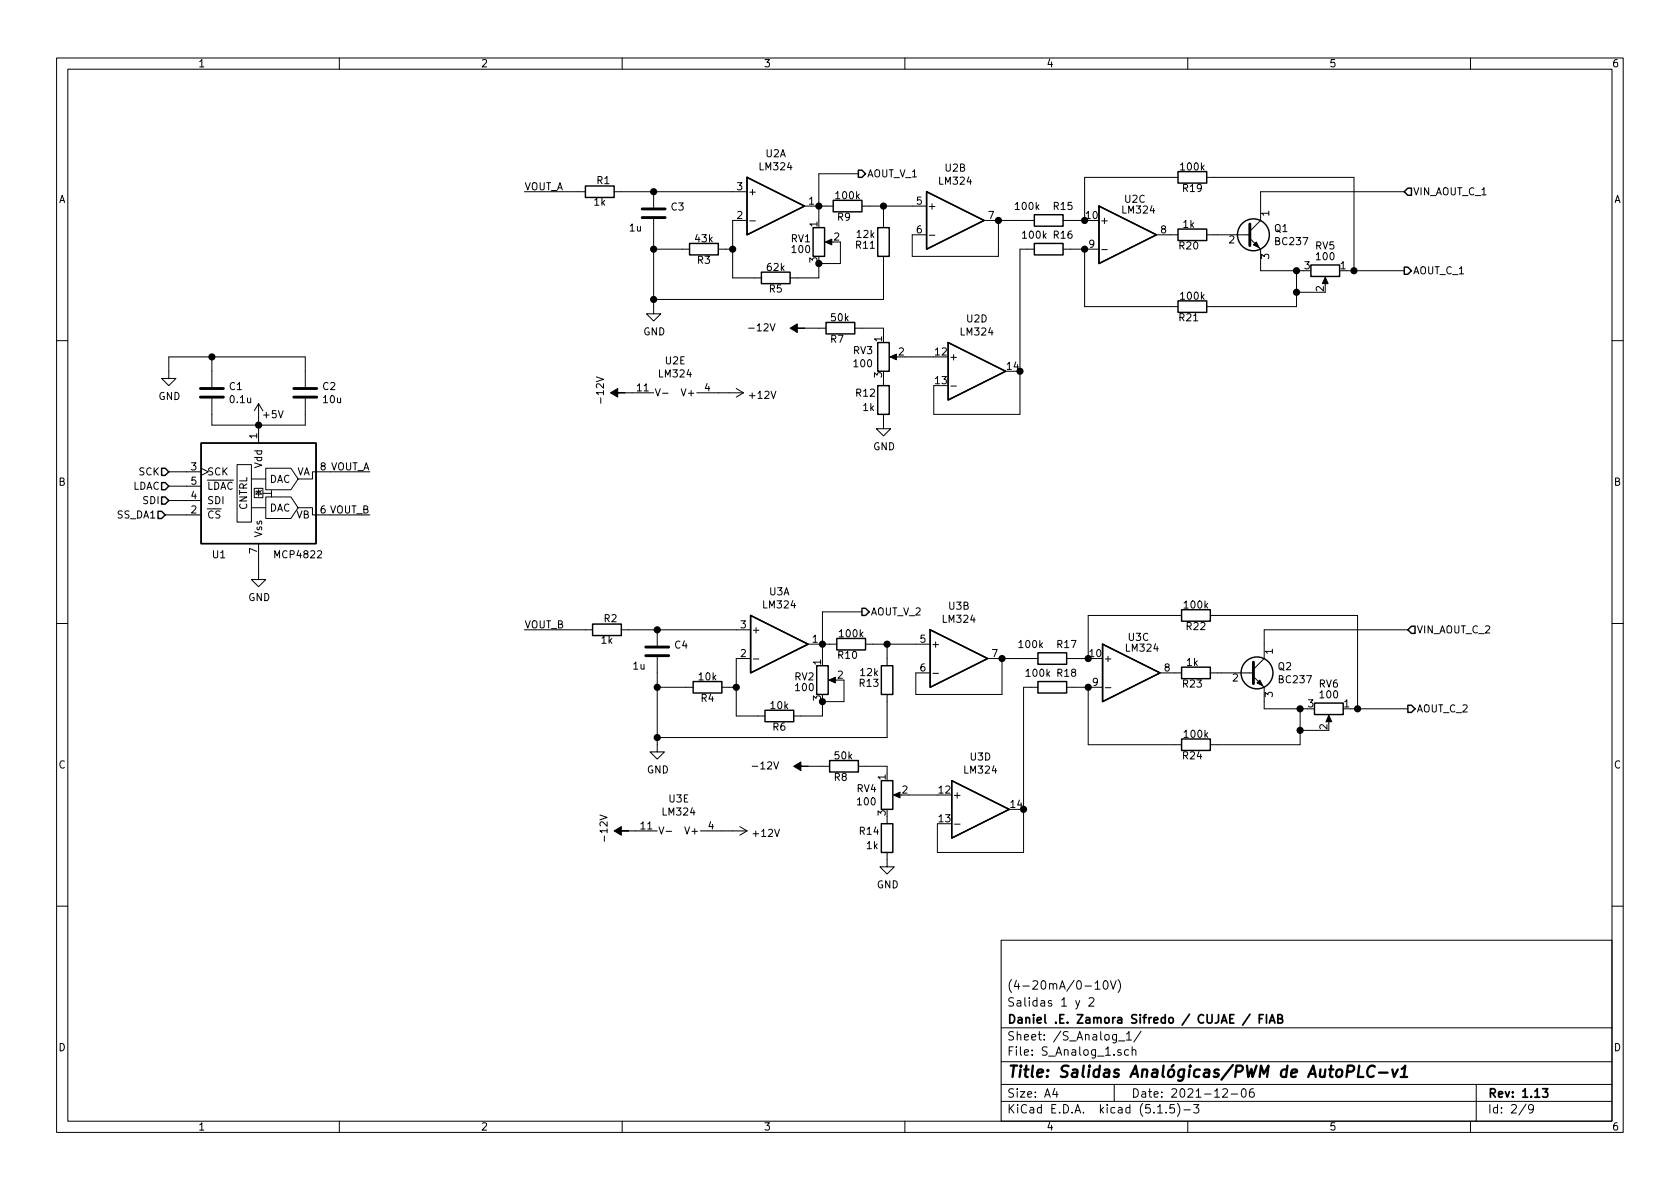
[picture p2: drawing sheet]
EESchema Schematic File Version 4
EELAYER 30 0
EELAYER END
$Descr A4 11693 8268
encoding utf-8
Sheet 2 9
Title "Salidas Analógicas/PWM de AutoPLC-v1 "
Date "2021-12-06"
Rev "1.13"
Comp "Daniel .E. Zamora Sifredo / CUJAE / FIAB"
Comment1 "Salidas 1 y 2"
Comment2 "(4-20mA/0-10V)"
Comment3 ""
Comment4 ""
$EndDescr
$Comp
L Transistor_BJT:BC237 Q1
U 1 1
P 8675 1625
AR Path="/61A6B0B8/618761FF" Ref="Q1"  Part="1" 
AR Path="/61E1D67A/618761FF" Ref="Q?"  Part="1" 
F 0 "Q1" H 8866 1671 50  0000 L CNN
F 1 "BC237" H 8866 1580 50  0000 L CNN
F 2 "Package_TO_SOT_THT:TO-92_Inline" H 8875 1550 50  0001 L CIN
F 3 "http://www.onsemi.com/pub_link/Collateral/BC237-D.PDF" H 8675 1625 50  0001 L CNN
	1    8675 1625
	1    0    0    -1  
$EndComp
$Comp
L Device:R R20
U 1 1
P 8300 1625
AR Path="/61A6B0B8/61876200" Ref="R20"  Part="1" 
AR Path="/61E1D67A/61876200" Ref="R?"  Part="1" 
F 0 "R20" V 8375 1600 50  0000 C CNN
F 1 "1k" V 8225 1600 50  0000 C CNN
F 2 "Resistor_SMD:R_0805_2012Metric_Pad1.15x1.40mm_HandSolder" V 8230 1625 50  0001 C CNN
F 3 "~" H 8300 1625 50  0001 C CNN
	1    8300 1625
	0    1    1    0   
$EndComp
$Comp
L Amplifier_Operational:LM324 U2
U 3 1
P 7850 1625
AR Path="/61A6B0B8/61876201" Ref="U2"  Part="3" 
AR Path="/61E1D67A/61876201" Ref="U?"  Part="3" 
F 0 "U2" H 7900 1875 50  0000 C CNN
F 1 "LM324" H 7925 1800 50  0000 C CNN
F 2 "Package_SO:TSSOP-14_4.4x5mm_P0.65mm" H 7800 1725 50  0001 C CNN
F 3 "http://www.ti.com/lit/ds/symlink/lm2902-n.pdf" H 7900 1825 50  0001 C CNN
	3    7850 1625
	1    0    0    -1  
$EndComp
$Comp
L Device:R_POT RV1
U 1 1
P 5700 1675
AR Path="/61A6B0B8/61876202" Ref="RV1"  Part="1" 
AR Path="/61E1D67A/61876202" Ref="RV?"  Part="1" 
F 0 "RV1" H 5575 1700 50  0000 C CNN
F 1 "100" H 5575 1625 50  0000 C CNN
F 2 "Potentiometer_THT:Potentiometer_Bourns_3296W_Vertical" H 5700 1675 50  0001 C CNN
F 3 "~" H 5700 1675 50  0001 C CNN
	1    5700 1675
	1    0    0    -1  
$EndComp
Connection ~ 6950 1525
Wire Wire Line
	6950 1775 6950 1525
Wire Wire Line
	6350 1775 6950 1775
Wire Wire Line
	6350 1625 6350 1775
$Comp
L Device:C C3
U 1 1
P 4550 1475
AR Path="/61A6B0B8/61876203" Ref="C3"  Part="1" 
AR Path="/61E1D67A/61876203" Ref="C?"  Part="1" 
F 0 "C3" H 4665 1521 50  0000 L CNN
F 1 "1u" H 4375 1375 50  0000 L CNN
F 2 "Capacitor_Tantalum_SMD:CP_EIA-2012-15_AVX-P_Pad1.30x1.05mm_HandSolder" H 4588 1325 50  0001 C CNN
F 3 "~" H 4550 1475 50  0001 C CNN
	1    4550 1475
	1    0    0    -1  
$EndComp
$Comp
L Amplifier_Operational:LM324 U2
U 2 1
P 6650 1525
AR Path="/61A6B0B8/61DA69FB" Ref="U2"  Part="2" 
AR Path="/61E1D67A/61DA69FB" Ref="U?"  Part="2" 
F 0 "U2" H 6650 1892 50  0000 C CNN
F 1 "LM324" H 6650 1801 50  0000 C CNN
F 2 "Package_SO:TSSOP-14_4.4x5mm_P0.65mm" H 6600 1625 50  0001 C CNN
F 3 "http://www.ti.com/lit/ds/symlink/lm2902-n.pdf" H 6700 1725 50  0001 C CNN
	2    6650 1525
	1    0    0    -1  
$EndComp
$Comp
L power:GND #PWR06
U 1 1
P 4550 2125
AR Path="/61A6B0B8/6187808B" Ref="#PWR06"  Part="1" 
AR Path="/61E1D67A/6187808B" Ref="#PWR?"  Part="1" 
F 0 "#PWR06" H 4550 1875 50  0001 C CNN
F 1 "GND" H 4555 1952 50  0000 C CNN
F 2 "" H 4550 2125 50  0001 C CNN
F 3 "" H 4550 2125 50  0001 C CNN
	1    4550 2125
	1    0    0    -1  
$EndComp
$Comp
L Amplifier_Operational:LM324 U2
U 5 1
P 4700 2825
AR Path="/61A6B0B8/61DA6A1F" Ref="U2"  Part="5" 
AR Path="/61E1D67A/61DA6A1F" Ref="U?"  Part="5" 
F 0 "U2" V 4375 2825 50  0000 C CNN
F 1 "LM324" V 4466 2825 50  0000 C CNN
F 2 "Package_SO:TSSOP-14_4.4x5mm_P0.65mm" H 4650 2925 50  0001 C CNN
F 3 "http://www.ti.com/lit/ds/symlink/lm2902-n.pdf" H 4750 3025 50  0001 C CNN
	5    4700 2825
	0    1    1    0   
$EndComp
Wire Wire Line
	4350 2725 4400 2725
$Comp
L power:+12V #PWR08
U 1 1
P 5075 2725
AR Path="/61A6B0B8/6187620A" Ref="#PWR08"  Part="1" 
AR Path="/61E1D67A/6187620A" Ref="#PWR?"  Part="1" 
F 0 "#PWR08" H 5075 2575 50  0001 C CNN
F 1 "+12V" V 5090 2853 50  0000 L CNN
F 2 "" H 5075 2725 50  0001 C CNN
F 3 "" H 5075 2725 50  0001 C CNN
	1    5075 2725
	0    1    1    0   
$EndComp
$Comp
L Device:R R5
U 1 1
P 5400 1925
AR Path="/61A6B0B8/6187620C" Ref="R5"  Part="1" 
AR Path="/61E1D67A/6187620C" Ref="R?"  Part="1" 
F 0 "R5" V 5475 1925 50  0000 C CNN
F 1 "62k" V 5325 1925 50  0000 C CNN
F 2 "Resistor_SMD:R_0805_2012Metric_Pad1.15x1.40mm_HandSolder" V 5330 1925 50  0001 C CNN
F 3 "~" H 5400 1925 50  0001 C CNN
	1    5400 1925
	0    1    1    0   
$EndComp
Wire Wire Line
	5100 1725 5050 1725
$Comp
L Device:R R3
U 1 1
P 4900 1725
AR Path="/61A6B0B8/6187620D" Ref="R3"  Part="1" 
AR Path="/61E1D67A/6187620D" Ref="R?"  Part="1" 
F 0 "R3" V 4975 1725 50  0000 C CNN
F 1 "43k" V 4825 1725 50  0000 C CNN
F 2 "Resistor_SMD:R_0805_2012Metric_Pad1.15x1.40mm_HandSolder" V 4830 1725 50  0001 C CNN
F 3 "~" H 4900 1725 50  0001 C CNN
	1    4900 1725
	0    1    1    0   
$EndComp
Wire Wire Line
	5100 1525 5100 1725
$Comp
L power:-12V #PWR04
U 1 1
P 4350 2725
AR Path="/61A6B0B8/61DA6A40" Ref="#PWR04"  Part="1" 
AR Path="/61E1D67A/61DA6A40" Ref="#PWR?"  Part="1" 
F 0 "#PWR04" H 4350 2825 50  0001 C CNN
F 1 "-12V" H 4365 2898 50  0000 C CNN
F 2 "" H 4350 2725 50  0001 C CNN
F 3 "" H 4350 2725 50  0001 C CNN
	1    4350 2725
	0    -1   -1   0   
$EndComp
Wire Wire Line
	4550 1325 5100 1325
Wire Wire Line
	4550 2125 4550 2075
Wire Wire Line
	4750 1725 4550 1725
Connection ~ 4550 1725
Wire Wire Line
	4550 1725 4550 1625
Connection ~ 4550 2075
Wire Wire Line
	4550 2075 4550 1725
$Comp
L Device:R R9
U 1 1
P 5900 1425
AR Path="/61A6B0B8/61876217" Ref="R9"  Part="1" 
AR Path="/61E1D67A/61876217" Ref="R?"  Part="1" 
F 0 "R9" V 5975 1400 50  0000 C CNN
F 1 "100k" V 5825 1425 50  0000 C CNN
F 2 "Resistor_SMD:R_0805_2012Metric_Pad1.15x1.40mm_HandSolder" V 5830 1425 50  0001 C CNN
F 3 "~" H 5900 1425 50  0001 C CNN
	1    5900 1425
	0    1    1    0   
$EndComp
Wire Wire Line
	5750 1425 5700 1425
$Comp
L Amplifier_Operational:LM324 U2
U 1 1
P 5400 1425
AR Path="/61A6B0B8/61876218" Ref="U2"  Part="1" 
AR Path="/61E1D67A/61876218" Ref="U?"  Part="1" 
F 0 "U2" H 5400 1792 50  0000 C CNN
F 1 "LM324" H 5400 1701 50  0000 C CNN
F 2 "Package_SO:TSSOP-14_4.4x5mm_P0.65mm" H 5350 1525 50  0001 C CNN
F 3 "http://www.ti.com/lit/ds/symlink/lm2902-n.pdf" H 5450 1625 50  0001 C CNN
	1    5400 1425
	1    0    0    -1  
$EndComp
Wire Wire Line
	5700 1525 5700 1425
Connection ~ 5700 1425
Wire Wire Line
	5850 1675 5850 1825
Wire Wire Line
	5850 1825 5700 1825
$Comp
L Device:R R11
U 1 1
P 6150 1675
AR Path="/61A6B0B8/61876219" Ref="R11"  Part="1" 
AR Path="/61E1D67A/61876219" Ref="R?"  Part="1" 
F 0 "R11" H 6275 1700 50  0000 C CNN
F 1 "12k" H 6275 1625 50  0000 C CNN
F 2 "Resistor_SMD:R_0805_2012Metric_Pad1.15x1.40mm_HandSolder" V 6080 1675 50  0001 C CNN
F 3 "~" H 6150 1675 50  0001 C CNN
	1    6150 1675
	-1   0    0    1   
$EndComp
Wire Wire Line
	6150 1525 6150 1425
Wire Wire Line
	6150 1425 6050 1425
Wire Wire Line
	4550 2075 6150 2075
Wire Wire Line
	6150 2075 6150 1825
Wire Wire Line
	6150 1425 6350 1425
Connection ~ 6150 1425
Wire Wire Line
	8775 1875 8775 1825
$Comp
L Device:R_POT RV5
U 1 1
P 9225 1875
AR Path="/61A6B0B8/6187621A" Ref="RV5"  Part="1" 
AR Path="/61E1D67A/6187621A" Ref="RV?"  Part="1" 
F 0 "RV5" V 9050 1875 50  0000 C CNN
F 1 "100" V 9125 1875 50  0000 C CNN
F 2 "Potentiometer_THT:Potentiometer_Bourns_3296W_Vertical" H 9225 1875 50  0001 C CNN
F 3 "~" H 9225 1875 50  0001 C CNN
	1    9225 1875
	0    1    1    0   
$EndComp
Wire Wire Line
	8775 1875 9025 1875
Wire Wire Line
	9225 2025 9025 2025
Wire Wire Line
	9025 2025 9025 1875
Connection ~ 9025 1875
Wire Wire Line
	9025 1875 9075 1875
Wire Wire Line
	9375 1875 9425 1875
Wire Wire Line
	8775 1425 8775 1325
Wire Wire Line
	8775 1325 9775 1325
Wire Wire Line
	9425 1875 9425 1225
Wire Wire Line
	9425 1225 8450 1225
Connection ~ 9425 1875
Wire Wire Line
	9425 1875 9775 1875
$Comp
L Device:R R19
U 1 1
P 8300 1225
AR Path="/61A6B0B8/6187621B" Ref="R19"  Part="1" 
AR Path="/61E1D67A/6187621B" Ref="R?"  Part="1" 
F 0 "R19" V 8375 1225 50  0000 C CNN
F 1 "100k" V 8225 1225 50  0000 C CNN
F 2 "Resistor_SMD:R_0805_2012Metric_Pad1.15x1.40mm_HandSolder" V 8230 1225 50  0001 C CNN
F 3 "~" H 8300 1225 50  0001 C CNN
	1    8300 1225
	0    1    1    0   
$EndComp
Wire Wire Line
	8150 1225 7550 1225
Wire Wire Line
	7550 1225 7550 1525
$Comp
L Device:R R15
U 1 1
P 7300 1525
AR Path="/61A6B0B8/6187621C" Ref="R15"  Part="1" 
AR Path="/61E1D67A/6187621C" Ref="R?"  Part="1" 
F 0 "R15" V 7200 1625 50  0000 C CNN
F 1 "100k" V 7200 1375 50  0000 C CNN
F 2 "Resistor_SMD:R_0805_2012Metric_Pad1.15x1.40mm_HandSolder" V 7230 1525 50  0001 C CNN
F 3 "~" H 7300 1525 50  0001 C CNN
	1    7300 1525
	0    1    1    0   
$EndComp
Wire Wire Line
	7450 1525 7550 1525
Connection ~ 7550 1525
$Comp
L Device:R R16
U 1 1
P 7300 1725
AR Path="/61A6B0B8/6187621D" Ref="R16"  Part="1" 
AR Path="/61E1D67A/6187621D" Ref="R?"  Part="1" 
F 0 "R16" V 7200 1825 50  0000 C CNN
F 1 "100k" V 7200 1625 50  0000 C CNN
F 2 "Resistor_SMD:R_0805_2012Metric_Pad1.15x1.40mm_HandSolder" V 7230 1725 50  0001 C CNN
F 3 "~" H 7300 1725 50  0001 C CNN
	1    7300 1725
	0    1    1    0   
$EndComp
Wire Wire Line
	7450 1725 7550 1725
$Comp
L Device:R R21
U 1 1
P 8300 2125
AR Path="/61A6B0B8/618780BD" Ref="R21"  Part="1" 
AR Path="/61E1D67A/618780BD" Ref="R?"  Part="1" 
F 0 "R21" V 8375 2100 50  0000 C CNN
F 1 "100k" V 8225 2125 50  0000 C CNN
F 2 "Resistor_SMD:R_0805_2012Metric_Pad1.15x1.40mm_HandSolder" V 8230 2125 50  0001 C CNN
F 3 "~" H 8300 2125 50  0001 C CNN
	1    8300 2125
	0    1    1    0   
$EndComp
Wire Wire Line
	8450 2125 9025 2125
Wire Wire Line
	9025 2125 9025 2025
Connection ~ 9025 2025
Wire Wire Line
	8150 2125 7550 2125
Wire Wire Line
	7550 2125 7550 1725
Connection ~ 7550 1725
Wire Wire Line
	6950 1525 7150 1525
Wire Wire Line
	7100 2575 7100 1725
Wire Wire Line
	7100 1725 7150 1725
Wire Wire Line
	8450 1625 8475 1625
Wire Wire Line
	5075 2725 5000 2725
Wire Wire Line
	5600 2275 5700 2275
$Comp
L power:-12V #PWR010
U 1 1
P 5600 2275
AR Path="/61A6B0B8/618780BF" Ref="#PWR010"  Part="1" 
AR Path="/61E1D67A/618780BF" Ref="#PWR?"  Part="1" 
F 0 "#PWR010" H 5600 2375 50  0001 C CNN
F 1 "-12V" V 5600 2575 50  0000 C CNN
F 2 "" H 5600 2275 50  0001 C CNN
F 3 "" H 5600 2275 50  0001 C CNN
	1    5600 2275
	0    -1   -1   0   
$EndComp
Wire Wire Line
	6150 2275 6150 2325
Wire Wire Line
	6000 2275 6150 2275
$Comp
L Amplifier_Operational:LM324 U2
U 4 1
P 6800 2575
AR Path="/61A6B0B8/618780C0" Ref="U2"  Part="4" 
AR Path="/61E1D67A/618780C0" Ref="U?"  Part="4" 
F 0 "U2" H 6800 2942 50  0000 C CNN
F 1 "LM324" H 6800 2851 50  0000 C CNN
F 2 "Package_SO:TSSOP-14_4.4x5mm_P0.65mm" H 6750 2675 50  0001 C CNN
F 3 "http://www.ti.com/lit/ds/symlink/lm2902-n.pdf" H 6850 2775 50  0001 C CNN
	4    6800 2575
	1    0    0    -1  
$EndComp
Connection ~ 7100 2575
$Comp
L Device:R R12
U 1 1
P 6150 2775
AR Path="/61A6B0B8/61876221" Ref="R12"  Part="1" 
AR Path="/61E1D67A/61876221" Ref="R?"  Part="1" 
F 0 "R12" H 5950 2825 50  0000 L CNN
F 1 "1k" H 6000 2725 50  0000 L CNN
F 2 "Resistor_SMD:R_0805_2012Metric_Pad1.15x1.40mm_HandSolder" V 6080 2775 50  0001 C CNN
F 3 "~" H 6150 2775 50  0001 C CNN
	1    6150 2775
	1    0    0    -1  
$EndComp
Wire Wire Line
	6300 2475 6500 2475
$Comp
L Device:R_POT RV3
U 1 1
P 6150 2475
AR Path="/61A6B0B8/61DA6B01" Ref="RV3"  Part="1" 
AR Path="/61E1D67A/61DA6B01" Ref="RV?"  Part="1" 
F 0 "RV3" H 6081 2521 50  0000 R CNN
F 1 "100" H 6081 2430 50  0000 R CNN
F 2 "Potentiometer_THT:Potentiometer_Bourns_3296W_Vertical" H 6150 2475 50  0001 C CNN
F 3 "~" H 6150 2475 50  0001 C CNN
	1    6150 2475
	1    0    0    -1  
$EndComp
$Comp
L Device:R R7
U 1 1
P 5850 2275
AR Path="/61A6B0B8/61DA6B07" Ref="R7"  Part="1" 
AR Path="/61E1D67A/61DA6B07" Ref="R?"  Part="1" 
F 0 "R7" V 5925 2200 50  0000 L CNN
F 1 "50k" V 5775 2200 50  0000 L CNN
F 2 "Resistor_SMD:R_0805_2012Metric_Pad1.15x1.40mm_HandSolder" V 5780 2275 50  0001 C CNN
F 3 "~" H 5850 2275 50  0001 C CNN
	1    5850 2275
	0    1    1    0   
$EndComp
Wire Wire Line
	7100 2875 7100 2575
Wire Wire Line
	6500 2875 7100 2875
Wire Wire Line
	6500 2675 6500 2875
$Comp
L power:GND #PWR012
U 1 1
P 6150 2925
AR Path="/61A6B0B8/61DA6B10" Ref="#PWR012"  Part="1" 
AR Path="/61E1D67A/61DA6B10" Ref="#PWR?"  Part="1" 
F 0 "#PWR012" H 6150 2675 50  0001 C CNN
F 1 "GND" H 6155 2752 50  0000 C CNN
F 2 "" H 6150 2925 50  0001 C CNN
F 3 "" H 6150 2925 50  0001 C CNN
	1    6150 2925
	1    0    0    -1  
$EndComp
Wire Wire Line
	5700 1425 5700 1200
Wire Wire Line
	5700 1200 5975 1200
Wire Wire Line
	5250 1925 5100 1925
Wire Wire Line
	5100 1925 5100 1725
Connection ~ 5100 1725
Wire Wire Line
	5550 1925 5700 1925
Wire Wire Line
	5700 1925 5700 1825
Connection ~ 5700 1825
Text HLabel 9775 1325 2    50   Input ~ 0
VIN_AOUT_C_1
Text HLabel 9775 1875 2    50   Output ~ 0
AOUT_C_1
Text HLabel 5975 1200 2    50   Output ~ 0
AOUT_V_1
$Comp
L Transistor_BJT:BC237 Q2
U 1 1
P 8700 4675
AR Path="/61A6B0B8/61DFABD9" Ref="Q2"  Part="1" 
AR Path="/61E1D67A/61DFABD9" Ref="Q?"  Part="1" 
F 0 "Q2" H 8891 4721 50  0000 L CNN
F 1 "BC237" H 8891 4630 50  0000 L CNN
F 2 "Package_TO_SOT_THT:TO-92_Inline" H 8900 4600 50  0001 L CIN
F 3 "http://www.onsemi.com/pub_link/Collateral/BC237-D.PDF" H 8700 4675 50  0001 L CNN
	1    8700 4675
	1    0    0    -1  
$EndComp
$Comp
L Device:R R23
U 1 1
P 8325 4675
AR Path="/61A6B0B8/61DFABDF" Ref="R23"  Part="1" 
AR Path="/61E1D67A/61DFABDF" Ref="R?"  Part="1" 
F 0 "R23" V 8400 4650 50  0000 C CNN
F 1 "1k" V 8250 4650 50  0000 C CNN
F 2 "Resistor_SMD:R_0805_2012Metric_Pad1.15x1.40mm_HandSolder" V 8255 4675 50  0001 C CNN
F 3 "~" H 8325 4675 50  0001 C CNN
	1    8325 4675
	0    1    1    0   
$EndComp
$Comp
L Amplifier_Operational:LM324 U3
U 3 1
P 7875 4675
AR Path="/61A6B0B8/61DFABE5" Ref="U3"  Part="3" 
AR Path="/61E1D67A/61DFABE5" Ref="U?"  Part="3" 
F 0 "U3" H 7925 4925 50  0000 C CNN
F 1 "LM324" H 7950 4850 50  0000 C CNN
F 2 "Package_SO:TSSOP-14_4.4x5mm_P0.65mm" H 7825 4775 50  0001 C CNN
F 3 "http://www.ti.com/lit/ds/symlink/lm2902-n.pdf" H 7925 4875 50  0001 C CNN
	3    7875 4675
	1    0    0    -1  
$EndComp
$Comp
L Device:R_POT RV2
U 1 1
P 5725 4725
AR Path="/61A6B0B8/61876228" Ref="RV2"  Part="1" 
AR Path="/61E1D67A/61876228" Ref="RV?"  Part="1" 
F 0 "RV2" H 5600 4750 50  0000 C CNN
F 1 "100" H 5600 4675 50  0000 C CNN
F 2 "Potentiometer_THT:Potentiometer_Bourns_3296W_Vertical" H 5725 4725 50  0001 C CNN
F 3 "~" H 5725 4725 50  0001 C CNN
	1    5725 4725
	1    0    0    -1  
$EndComp
Connection ~ 6975 4575
Wire Wire Line
	6975 4825 6975 4575
Wire Wire Line
	6375 4825 6975 4825
Wire Wire Line
	6375 4675 6375 4825
$Comp
L Device:C C4
U 1 1
P 4575 4525
AR Path="/61A6B0B8/61876229" Ref="C4"  Part="1" 
AR Path="/61E1D67A/61876229" Ref="C?"  Part="1" 
F 0 "C4" H 4690 4571 50  0000 L CNN
F 1 "1u" H 4400 4425 50  0000 L CNN
F 2 "Capacitor_Tantalum_SMD:CP_EIA-2012-15_AVX-P_Pad1.30x1.05mm_HandSolder" H 4613 4375 50  0001 C CNN
F 3 "~" H 4575 4525 50  0001 C CNN
	1    4575 4525
	1    0    0    -1  
$EndComp
$Comp
L Amplifier_Operational:LM324 U3
U 2 1
P 6675 4575
AR Path="/61A6B0B8/618780D5" Ref="U3"  Part="2" 
AR Path="/61E1D67A/618780D5" Ref="U?"  Part="2" 
F 0 "U3" H 6675 4942 50  0000 C CNN
F 1 "LM324" H 6675 4851 50  0000 C CNN
F 2 "Package_SO:TSSOP-14_4.4x5mm_P0.65mm" H 6625 4675 50  0001 C CNN
F 3 "http://www.ti.com/lit/ds/symlink/lm2902-n.pdf" H 6725 4775 50  0001 C CNN
	2    6675 4575
	1    0    0    -1  
$EndComp
$Comp
L power:GND #PWR07
U 1 1
P 4575 5175
AR Path="/61A6B0B8/6187622B" Ref="#PWR07"  Part="1" 
AR Path="/61E1D67A/6187622B" Ref="#PWR?"  Part="1" 
F 0 "#PWR07" H 4575 4925 50  0001 C CNN
F 1 "GND" H 4580 5002 50  0000 C CNN
F 2 "" H 4575 5175 50  0001 C CNN
F 3 "" H 4575 5175 50  0001 C CNN
	1    4575 5175
	1    0    0    -1  
$EndComp
$Comp
L Amplifier_Operational:LM324 U3
U 5 1
P 4725 5875
AR Path="/61A6B0B8/6187622F" Ref="U3"  Part="5" 
AR Path="/61E1D67A/6187622F" Ref="U?"  Part="5" 
F 0 "U3" V 4400 5875 50  0000 C CNN
F 1 "LM324" V 4491 5875 50  0000 C CNN
F 2 "Package_SO:TSSOP-14_4.4x5mm_P0.65mm" H 4675 5975 50  0001 C CNN
F 3 "http://www.ti.com/lit/ds/symlink/lm2902-n.pdf" H 4775 6075 50  0001 C CNN
	5    4725 5875
	0    1    1    0   
$EndComp
Wire Wire Line
	4375 5775 4425 5775
$Comp
L power:+12V #PWR09
U 1 1
P 5100 5775
AR Path="/61A6B0B8/61876230" Ref="#PWR09"  Part="1" 
AR Path="/61E1D67A/61876230" Ref="#PWR?"  Part="1" 
F 0 "#PWR09" H 5100 5625 50  0001 C CNN
F 1 "+12V" V 5115 5903 50  0000 L CNN
F 2 "" H 5100 5775 50  0001 C CNN
F 3 "" H 5100 5775 50  0001 C CNN
	1    5100 5775
	0    1    1    0   
$EndComp
$Comp
L Device:R R6
U 1 1
P 5425 4975
AR Path="/61A6B0B8/618780E4" Ref="R6"  Part="1" 
AR Path="/61E1D67A/618780E4" Ref="R?"  Part="1" 
F 0 "R6" V 5500 4975 50  0000 C CNN
F 1 "10k" V 5350 4975 50  0000 C CNN
F 2 "Resistor_SMD:R_0805_2012Metric_Pad1.15x1.40mm_HandSolder" V 5355 4975 50  0001 C CNN
F 3 "~" H 5425 4975 50  0001 C CNN
	1    5425 4975
	0    1    1    0   
$EndComp
Wire Wire Line
	5125 4775 5075 4775
$Comp
L Device:R R4
U 1 1
P 4925 4775
AR Path="/61A6B0B8/618780E6" Ref="R4"  Part="1" 
AR Path="/61E1D67A/618780E6" Ref="R?"  Part="1" 
F 0 "R4" V 5000 4775 50  0000 C CNN
F 1 "10k" V 4850 4775 50  0000 C CNN
F 2 "Resistor_SMD:R_0805_2012Metric_Pad1.15x1.40mm_HandSolder" V 4855 4775 50  0001 C CNN
F 3 "~" H 4925 4775 50  0001 C CNN
	1    4925 4775
	0    1    1    0   
$EndComp
Wire Wire Line
	5125 4575 5125 4775
$Comp
L power:-12V #PWR05
U 1 1
P 4375 5775
AR Path="/61A6B0B8/618780E8" Ref="#PWR05"  Part="1" 
AR Path="/61E1D67A/618780E8" Ref="#PWR?"  Part="1" 
F 0 "#PWR05" H 4375 5875 50  0001 C CNN
F 1 "-12V" H 4390 5948 50  0000 C CNN
F 2 "" H 4375 5775 50  0001 C CNN
F 3 "" H 4375 5775 50  0001 C CNN
	1    4375 5775
	0    -1   -1   0   
$EndComp
Wire Wire Line
	4575 4375 5125 4375
Wire Wire Line
	4575 5175 4575 5125
Wire Wire Line
	4775 4775 4575 4775
Connection ~ 4575 4775
Wire Wire Line
	4575 4775 4575 4675
Connection ~ 4575 5125
Wire Wire Line
	4575 5125 4575 4775
$Comp
L Device:R R10
U 1 1
P 5925 4475
AR Path="/61A6B0B8/6187623D" Ref="R10"  Part="1" 
AR Path="/61E1D67A/6187623D" Ref="R?"  Part="1" 
F 0 "R10" V 6000 4450 50  0000 C CNN
F 1 "100k" V 5850 4475 50  0000 C CNN
F 2 "Resistor_SMD:R_0805_2012Metric_Pad1.15x1.40mm_HandSolder" V 5855 4475 50  0001 C CNN
F 3 "~" H 5925 4475 50  0001 C CNN
	1    5925 4475
	0    1    1    0   
$EndComp
Wire Wire Line
	5775 4475 5725 4475
$Comp
L Amplifier_Operational:LM324 U3
U 1 1
P 5425 4475
AR Path="/61A6B0B8/6187623E" Ref="U3"  Part="1" 
AR Path="/61E1D67A/6187623E" Ref="U?"  Part="1" 
F 0 "U3" H 5425 4842 50  0000 C CNN
F 1 "LM324" H 5425 4751 50  0000 C CNN
F 2 "Package_SO:TSSOP-14_4.4x5mm_P0.65mm" H 5375 4575 50  0001 C CNN
F 3 "http://www.ti.com/lit/ds/symlink/lm2902-n.pdf" H 5475 4675 50  0001 C CNN
	1    5425 4475
	1    0    0    -1  
$EndComp
Wire Wire Line
	5725 4575 5725 4475
Connection ~ 5725 4475
Wire Wire Line
	5875 4725 5875 4875
Wire Wire Line
	5875 4875 5725 4875
$Comp
L Device:R R13
U 1 1
P 6175 4725
AR Path="/61A6B0B8/6187623F" Ref="R13"  Part="1" 
AR Path="/61E1D67A/6187623F" Ref="R?"  Part="1" 
F 0 "R13" H 6300 4750 50  0000 C CNN
F 1 "12k" H 6300 4675 50  0000 C CNN
F 2 "Resistor_SMD:R_0805_2012Metric_Pad1.15x1.40mm_HandSolder" V 6105 4725 50  0001 C CNN
F 3 "~" H 6175 4725 50  0001 C CNN
	1    6175 4725
	-1   0    0    1   
$EndComp
Wire Wire Line
	6175 4575 6175 4475
Wire Wire Line
	6175 4475 6075 4475
Wire Wire Line
	4575 5125 6175 5125
Wire Wire Line
	6175 5125 6175 4875
Wire Wire Line
	6175 4475 6375 4475
Connection ~ 6175 4475
Wire Wire Line
	8800 4925 8800 4875
$Comp
L Device:R_POT RV6
U 1 1
P 9250 4925
AR Path="/61A6B0B8/61878101" Ref="RV6"  Part="1" 
AR Path="/61E1D67A/61878101" Ref="RV?"  Part="1" 
F 0 "RV6" V 9075 4925 50  0000 C CNN
F 1 "100" V 9150 4925 50  0000 C CNN
F 2 "Potentiometer_THT:Potentiometer_Bourns_3296W_Vertical" H 9250 4925 50  0001 C CNN
F 3 "~" H 9250 4925 50  0001 C CNN
	1    9250 4925
	0    1    1    0   
$EndComp
Wire Wire Line
	8800 4925 9050 4925
Wire Wire Line
	9250 5075 9050 5075
Wire Wire Line
	9050 5075 9050 4925
Connection ~ 9050 4925
Wire Wire Line
	9050 4925 9100 4925
Wire Wire Line
	9400 4925 9450 4925
Wire Wire Line
	8800 4475 8800 4375
Wire Wire Line
	8800 4375 9800 4375
Wire Wire Line
	9450 4925 9450 4275
Wire Wire Line
	9450 4275 8475 4275
Connection ~ 9450 4925
Wire Wire Line
	9450 4925 9800 4925
$Comp
L Device:R R22
U 1 1
P 8325 4275
AR Path="/61A6B0B8/61876241" Ref="R22"  Part="1" 
AR Path="/61E1D67A/61876241" Ref="R?"  Part="1" 
F 0 "R22" V 8400 4275 50  0000 C CNN
F 1 "100k" V 8250 4275 50  0000 C CNN
F 2 "Resistor_SMD:R_0805_2012Metric_Pad1.15x1.40mm_HandSolder" V 8255 4275 50  0001 C CNN
F 3 "~" H 8325 4275 50  0001 C CNN
	1    8325 4275
	0    1    1    0   
$EndComp
Wire Wire Line
	8175 4275 7575 4275
Wire Wire Line
	7575 4275 7575 4575
$Comp
L Device:R R17
U 1 1
P 7325 4575
AR Path="/61A6B0B8/61DFACCB" Ref="R17"  Part="1" 
AR Path="/61E1D67A/61DFACCB" Ref="R?"  Part="1" 
F 0 "R17" V 7225 4675 50  0000 C CNN
F 1 "100k" V 7225 4425 50  0000 C CNN
F 2 "Resistor_SMD:R_0805_2012Metric_Pad1.15x1.40mm_HandSolder" V 7255 4575 50  0001 C CNN
F 3 "~" H 7325 4575 50  0001 C CNN
	1    7325 4575
	0    1    1    0   
$EndComp
Wire Wire Line
	7475 4575 7575 4575
Connection ~ 7575 4575
$Comp
L Device:R R18
U 1 1
P 7325 4775
AR Path="/61A6B0B8/61DFACD3" Ref="R18"  Part="1" 
AR Path="/61E1D67A/61DFACD3" Ref="R?"  Part="1" 
F 0 "R18" V 7225 4875 50  0000 C CNN
F 1 "100k" V 7225 4675 50  0000 C CNN
F 2 "Resistor_SMD:R_0805_2012Metric_Pad1.15x1.40mm_HandSolder" V 7255 4775 50  0001 C CNN
F 3 "~" H 7325 4775 50  0001 C CNN
	1    7325 4775
	0    1    1    0   
$EndComp
Wire Wire Line
	7475 4775 7575 4775
$Comp
L Device:R R24
U 1 1
P 8325 5175
AR Path="/61A6B0B8/61876244" Ref="R24"  Part="1" 
AR Path="/61E1D67A/61876244" Ref="R?"  Part="1" 
F 0 "R24" V 8400 5150 50  0000 C CNN
F 1 "100k" V 8250 5175 50  0000 C CNN
F 2 "Resistor_SMD:R_0805_2012Metric_Pad1.15x1.40mm_HandSolder" V 8255 5175 50  0001 C CNN
F 3 "~" H 8325 5175 50  0001 C CNN
	1    8325 5175
	0    1    1    0   
$EndComp
Wire Wire Line
	8475 5175 9050 5175
Wire Wire Line
	9050 5175 9050 5075
Connection ~ 9050 5075
Wire Wire Line
	8175 5175 7575 5175
Wire Wire Line
	7575 5175 7575 4775
Connection ~ 7575 4775
Wire Wire Line
	6975 4575 7175 4575
Wire Wire Line
	7125 5625 7125 4775
Wire Wire Line
	7125 4775 7175 4775
Wire Wire Line
	8475 4675 8500 4675
Wire Wire Line
	5100 5775 5025 5775
Wire Wire Line
	5625 5325 5725 5325
$Comp
L power:-12V #PWR011
U 1 1
P 5625 5325
AR Path="/61A6B0B8/61876245" Ref="#PWR011"  Part="1" 
AR Path="/61E1D67A/61876245" Ref="#PWR?"  Part="1" 
F 0 "#PWR011" H 5625 5425 50  0001 C CNN
F 1 "-12V" V 5625 5625 50  0000 C CNN
F 2 "" H 5625 5325 50  0001 C CNN
F 3 "" H 5625 5325 50  0001 C CNN
	1    5625 5325
	0    -1   -1   0   
$EndComp
Wire Wire Line
	6175 5325 6175 5375
Wire Wire Line
	6025 5325 6175 5325
$Comp
L Amplifier_Operational:LM324 U3
U 4 1
P 6825 5625
AR Path="/61A6B0B8/61876246" Ref="U3"  Part="4" 
AR Path="/61E1D67A/61876246" Ref="U?"  Part="4" 
F 0 "U3" H 6825 5992 50  0000 C CNN
F 1 "LM324" H 6825 5901 50  0000 C CNN
F 2 "Package_SO:TSSOP-14_4.4x5mm_P0.65mm" H 6775 5725 50  0001 C CNN
F 3 "http://www.ti.com/lit/ds/symlink/lm2902-n.pdf" H 6875 5825 50  0001 C CNN
	4    6825 5625
	1    0    0    -1  
$EndComp
Connection ~ 7125 5625
$Comp
L Device:R R14
U 1 1
P 6175 5825
AR Path="/61A6B0B8/6187810E" Ref="R14"  Part="1" 
AR Path="/61E1D67A/6187810E" Ref="R?"  Part="1" 
F 0 "R14" H 5975 5875 50  0000 L CNN
F 1 "1k" H 6025 5775 50  0000 L CNN
F 2 "Resistor_SMD:R_0805_2012Metric_Pad1.15x1.40mm_HandSolder" V 6105 5825 50  0001 C CNN
F 3 "~" H 6175 5825 50  0001 C CNN
	1    6175 5825
	1    0    0    -1  
$EndComp
Wire Wire Line
	6325 5525 6525 5525
$Comp
L Device:R_POT RV4
U 1 1
P 6175 5525
AR Path="/61A6B0B8/61878110" Ref="RV4"  Part="1" 
AR Path="/61E1D67A/61878110" Ref="RV?"  Part="1" 
F 0 "RV4" H 6106 5571 50  0000 R CNN
F 1 "100" H 6106 5480 50  0000 R CNN
F 2 "Potentiometer_THT:Potentiometer_Bourns_3296W_Vertical" H 6175 5525 50  0001 C CNN
F 3 "~" H 6175 5525 50  0001 C CNN
	1    6175 5525
	1    0    0    -1  
$EndComp
$Comp
L Device:R R8
U 1 1
P 5875 5325
AR Path="/61A6B0B8/61DFAD08" Ref="R8"  Part="1" 
AR Path="/61E1D67A/61DFAD08" Ref="R?"  Part="1" 
F 0 "R8" V 5950 5250 50  0000 L CNN
F 1 "50k" V 5800 5250 50  0000 L CNN
F 2 "Resistor_SMD:R_0805_2012Metric_Pad1.15x1.40mm_HandSolder" V 5805 5325 50  0001 C CNN
F 3 "~" H 5875 5325 50  0001 C CNN
	1    5875 5325
	0    1    1    0   
$EndComp
Wire Wire Line
	7125 5925 7125 5625
Wire Wire Line
	6525 5925 7125 5925
Wire Wire Line
	6525 5725 6525 5925
$Comp
L power:GND #PWR013
U 1 1
P 6175 5975
AR Path="/61A6B0B8/6187624A" Ref="#PWR013"  Part="1" 
AR Path="/61E1D67A/6187624A" Ref="#PWR?"  Part="1" 
F 0 "#PWR013" H 6175 5725 50  0001 C CNN
F 1 "GND" H 6180 5802 50  0000 C CNN
F 2 "" H 6175 5975 50  0001 C CNN
F 3 "" H 6175 5975 50  0001 C CNN
	1    6175 5975
	1    0    0    -1  
$EndComp
Wire Wire Line
	5725 4475 5725 4250
Wire Wire Line
	5725 4250 6000 4250
Wire Wire Line
	5275 4975 5125 4975
Wire Wire Line
	5125 4975 5125 4775
Connection ~ 5125 4775
Wire Wire Line
	5575 4975 5725 4975
Wire Wire Line
	5725 4975 5725 4875
Connection ~ 5725 4875
Text HLabel 9800 4375 2    50   Input ~ 0
VIN_AOUT_C_2
Text HLabel 9800 4925 2    50   Output ~ 0
AOUT_C_2
Text HLabel 6000 4250 2    50   Output ~ 0
AOUT_V_2
Connection ~ 4550 1325
Connection ~ 4575 4375
Wire Wire Line
	4375 4375 4575 4375
$Comp
L Device:R R2
U 1 1
P 4225 4375
AR Path="/61A6B0B8/61CF5CFB" Ref="R2"  Part="1" 
AR Path="/61E1D67A/61CF5CFB" Ref="R?"  Part="1" 
F 0 "R2" V 4300 4350 50  0000 C CNN
F 1 "1k" V 4150 4375 50  0000 C CNN
F 2 "Resistor_SMD:R_0805_2012Metric_Pad1.15x1.40mm_HandSolder" V 4155 4375 50  0001 C CNN
F 3 "~" H 4225 4375 50  0001 C CNN
	1    4225 4375
	0    -1   -1   0   
$EndComp
Wire Wire Line
	3650 4375 4075 4375
$Comp
L Device:R R1
U 1 1
P 4175 1325
AR Path="/61A6B0B8/61B6A8C7" Ref="R1"  Part="1" 
AR Path="/61E1D67A/61B6A8C7" Ref="R?"  Part="1" 
F 0 "R1" V 4250 1300 50  0000 C CNN
F 1 "1k" V 4100 1325 50  0000 C CNN
F 2 "Resistor_SMD:R_0805_2012Metric_Pad1.15x1.40mm_HandSolder" V 4105 1325 50  0001 C CNN
F 3 "~" H 4175 1325 50  0001 C CNN
	1    4175 1325
	0    -1   -1   0   
$EndComp
Wire Wire Line
	4325 1325 4550 1325
Wire Wire Line
	1150 3575 1300 3575
Text HLabel 1150 3575 0    50   Input ~ 0
SS_DA1
Wire Wire Line
	1800 3875 1800 3975
Wire Wire Line
	1175 3275 1300 3275
Text HLabel 1175 3275 0    50   Input ~ 0
SCK
Wire Wire Line
	1175 3375 1300 3375
Text HLabel 1175 3375 0    50   Input ~ 0
LDAC
Wire Wire Line
	1175 3475 1300 3475
Text HLabel 1175 3475 0    50   Input ~ 0
SDI
Wire Wire Line
	1800 2900 1800 2950
$Comp
L power:GND #PWR03
U 1 1
P 1800 3975
F 0 "#PWR03" H 1800 3725 50  0001 C CNN
F 1 "GND" H 1805 3802 50  0000 C CNN
F 2 "" H 1800 3975 50  0001 C CNN
F 3 "" H 1800 3975 50  0001 C CNN
	1    1800 3975
	1    0    0    -1  
$EndComp
Wire Wire Line
	2300 3275 2575 3275
$Comp
L Analog_DAC:MCP4822 U1
U 1 1
P 1800 3375
F 0 "U1" H 1525 2900 50  0000 C CNN
F 1 "MCP4822" H 2075 2900 50  0000 C CNN
F 2 "Package_SO:SOP-8_3.9x4.9mm_P1.27mm" H 2600 3075 50  0001 C CNN
F 3 "http://ww1.microchip.com/downloads/en/DeviceDoc/20002249B.pdf" H 2600 3075 50  0001 C CNN
	1    1800 3375
	1    0    0    -1  
$EndComp
$Comp
L Device:C C2
U 1 1
P 2125 2725
F 0 "C2" H 2240 2771 50  0000 L CNN
F 1 "10u" H 2240 2680 50  0000 L CNN
F 2 "Capacitor_SMD:CP_Elec_3x5.3" H 2163 2575 50  0001 C CNN
F 3 "~" H 2125 2725 50  0001 C CNN
	1    2125 2725
	1    0    0    -1  
$EndComp
Wire Wire Line
	2125 2875 2125 2950
Wire Wire Line
	2125 2950 1800 2950
Connection ~ 1800 2950
Wire Wire Line
	1800 2950 1800 2975
$Comp
L Device:C C1
U 1 1
P 1475 2725
F 0 "C1" H 1590 2771 50  0000 L CNN
F 1 "0.1u" H 1590 2680 50  0000 L CNN
F 2 "Capacitor_Tantalum_SMD:CP_EIA-1608-08_AVX-J_Pad1.25x1.05mm_HandSolder" H 1513 2575 50  0001 C CNN
F 3 "~" H 1475 2725 50  0001 C CNN
	1    1475 2725
	1    0    0    -1  
$EndComp
Wire Wire Line
	1475 2875 1475 2950
Wire Wire Line
	1475 2950 1800 2950
Wire Wire Line
	1475 2575 1475 2475
Wire Wire Line
	1475 2475 2125 2475
Wire Wire Line
	2125 2475 2125 2575
$Comp
L power:GND #PWR01
U 1 1
P 1175 2575
F 0 "#PWR01" H 1175 2325 50  0001 C CNN
F 1 "GND" H 1180 2402 50  0000 C CNN
F 2 "" H 1175 2575 50  0001 C CNN
F 3 "" H 1175 2575 50  0001 C CNN
	1    1175 2575
	1    0    0    -1  
$EndComp
Wire Wire Line
	1175 2575 1175 2475
Wire Wire Line
	1175 2475 1475 2475
Connection ~ 1475 2475
$Comp
L power:+5V #PWR02
U 1 1
P 1800 2900
F 0 "#PWR02" H 1800 2750 50  0001 C CNN
F 1 "+5V" H 1900 2925 50  0000 C CNN
F 2 "" H 1800 2900 50  0001 C CNN
F 3 "" H 1800 2900 50  0001 C CNN
	1    1800 2900
	1    0    0    -1  
$EndComp
Text Label 2575 3275 2    50   ~ 0
VOUT_A
Text Label 3650 1325 0    50   ~ 0
VOUT_A
Wire Wire Line
	3650 1325 4025 1325
Text Label 2575 3575 2    50   ~ 0
VOUT_B
Wire Wire Line
	2575 3575 2300 3575
Text Label 3650 4375 0    50   ~ 0
VOUT_B
$EndSCHEMATC
